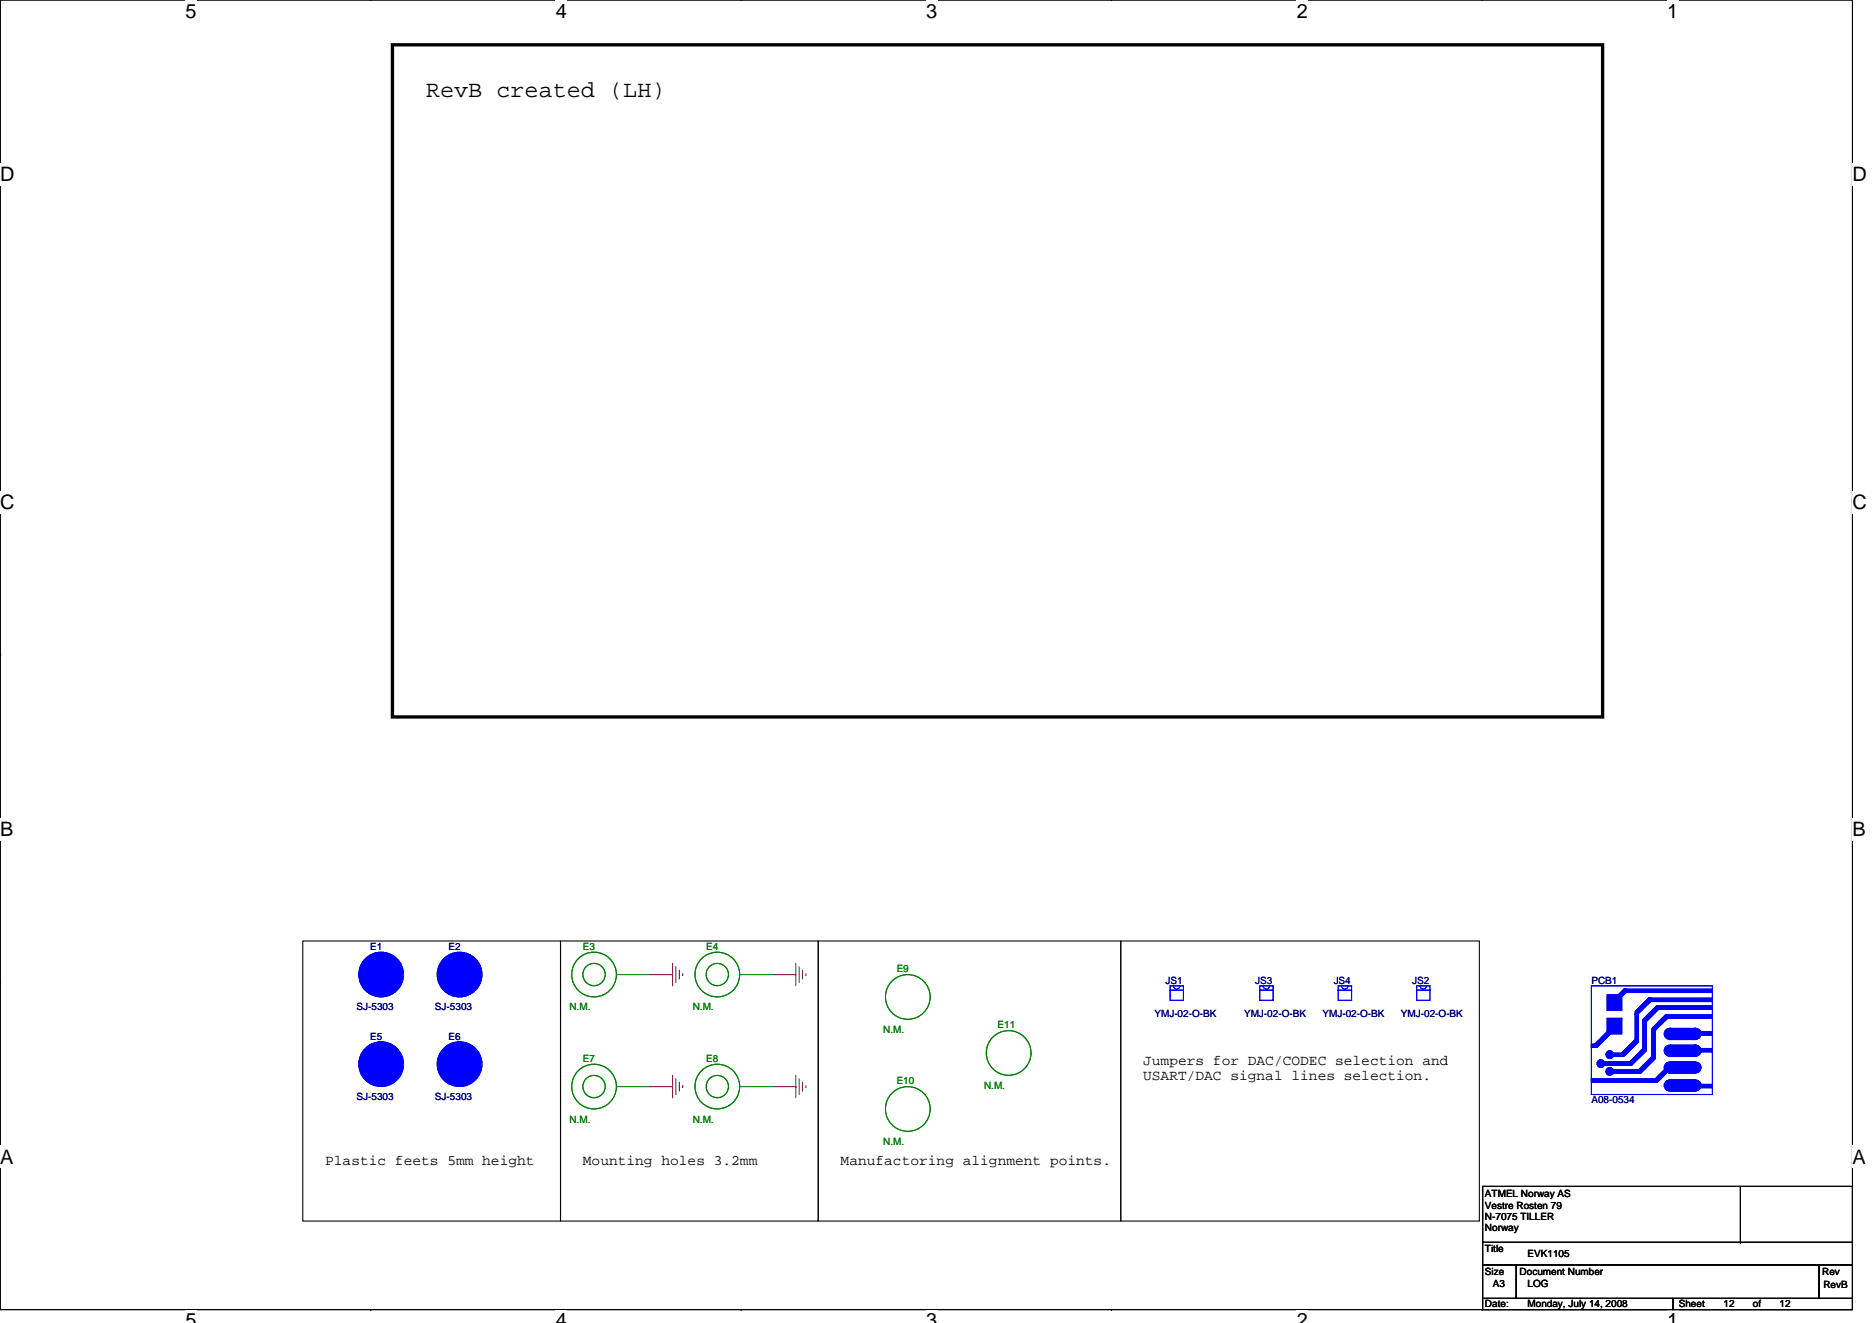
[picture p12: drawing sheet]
<svg xmlns="http://www.w3.org/2000/svg" width="297mm" height="210mm" viewBox="0 0 297 210" stroke-linecap="round" stroke-linejoin="round" font-family="sans-serif">
<path d="M0 0h293.9v207.9h-293.9z" fill="none" stroke="#000" stroke-width=".17"/>
<g fill="#fff">
<path d="M29.4 0h1.8v3.5h-1.8z"/>
<path d="M29.4 207.9h1.8v2h-1.8z"/>
</g>
<path d="M58.8 0h.1M58.8 207.9h.1" fill="none" stroke="#000" stroke-width=".17"/>
<g fill="#fff">
<path d="M88.2 0h1.8v3.5h-1.8z"/>
<path d="M88.2 207.9h1.8v2h-1.8z"/>
</g>
<path d="M117.6 0h.1M117.6 207.9h.1" fill="none" stroke="#000" stroke-width=".17"/>
<g fill="#fff">
<path d="M147 0h1.7v3.5h-1.7z"/>
<path d="M147 207.9h1.7v2h-1.7z"/>
</g>
<path d="M176.4 0h.1M176.4 207.9h.1" fill="none" stroke="#000" stroke-width=".17"/>
<g fill="#fff">
<path d="M205.8 0h1.7v3.5h-1.7z"/>
<path d="M205.8 207.9h1.7v2h-1.7z"/>
</g>
<path d="M235.2 0h.1M235.2 207.9h.1" fill="none" stroke="#000" stroke-width=".17"/>
<g fill="#fff">
<path d="M264.5 0h1.8v3.5h-1.8z"/>
<path d="M264.5 207.9h1.8v2h-1.8z"/>
<path d="M0 26h2.3v3.5h-2.3z"/>
<path d="M293.9 26h2.3v3.5h-2.3z"/>
<path d="M0 77.9h2.3v3.5h-2.3z"/>
<path d="M293.9 77.9h2.3v3.5h-2.3z"/>
</g>
<path d="M0 52h.1M293.9 52h.1" fill="none" stroke="#000" stroke-width=".17"/>
<g fill="#fff">
<path d="M0 129.9h2.1v3.5h-2.1z"/>
<path d="M293.9 129.9h2.1v3.5h-2.1z"/>
</g>
<path d="M0 103.9h.1M293.9 103.9h.1" fill="none" stroke="#000" stroke-width=".17"/>
<path d="M0 103.9h.1" fill="none" stroke="#000" stroke-width=".16"/>
<g fill="#fff">
<path d="M0 181.9h2.2v3.5h-2.2z"/>
<path d="M293.9 181.9h2.2v3.5h-2.2z"/>
</g>
<g fill="none" stroke="#000" stroke-width=".17">
<path d="M0 155.9h.1M48 149.4h40.9v44.4h-40.9zM88.9 149.4h40.9v44.4h-40.9zM129.8 149.4h48v44.4h-48zM177.8 149.4h56.9v44.4h-56.9zM293.9 155.9h.1M235.3 188.3h58.6v8.9h-58.6zM235.3 197.2h58.6v3.5h-58.6zM276.2 197.2h.1M276.2 188.3v8.9M235.3 200.7h5.3v5.4h-5.3zM235.3 206.1h30.2v1.8h-30.2z"/>
<path d="M240.6 200.7h48v5.4h-48zM265.5 206.1h28.4v1.8h-28.4zM288.6 200.7h5.3v5.4h-5.3z"/>
</g>
<path d="M103.2 154.7h3.5M122.7 154.7h3.6M103.2 172.5h3.5M122.7 172.5h3.6M126.3 172.5h.1" fill="none" stroke="#800040" stroke-width=".17"/>
<g fill="none" stroke="#f00" stroke-width=".17">
<path d="M64 154.7h.1M76.5 154.7h.1M106.7 152.9v3.6M107.2 153.4v2.5M107.8 154v1.4M108.3 154.5v.4M126.3 152.9v3.6M126.8 153.4v2.5M127.3 154v1.4M127.9 154.5v.4M64 168.9h.1M76.5 168.9h.1"/>
<path d="M106.7 170.7v3.5M107.2 171.2v2.5M107.8 171.7v1.5M108.3 172.3h.1M108.3 172.3v.3M126.3 170.7v3.5M126.8 171.2v2.5M127.3 171.7v1.5M127.9 172.3v.3"/>
</g>
<path d="M62.3 7.1h192v106.7h-192z" fill="none" stroke="#000" stroke-width=".53"/>
<g fill="none" stroke="#008000" stroke-width=".17">
<path d="M97.8 154.7h5.4M117.4 154.7h5.3M147.6 158.2h.1M97.8 172.5h5.4M117.4 172.5h5.3M147.6 176h.1M163.6 167.1h.1"/>
<circle cx="94.3" cy="154.7" r="3.5"/>
<circle cx="94.3" cy="154.7" r="1.77"/>
<circle cx="113.8" cy="154.7" r="3.5"/>
<circle cx="113.8" cy="154.7" r="1.77"/>
<circle cx="144" cy="158.2" r="3.5"/>
<circle cx="94.3" cy="172.5" r="3.5"/>
<circle cx="94.3" cy="172.5" r="1.77"/>
<circle cx="113.8" cy="172.5" r="3.5"/>
<circle cx="113.8" cy="172.5" r="1.77"/>
<circle cx="144" cy="176" r="3.5"/>
<circle cx="160" cy="167.1" r="3.5"/>
</g>
<g fill="none" stroke="#00f" stroke-width=".17">
<path d="M185.7 157.2h2.1v1.6h-2.1zM185.7 156.5h2.1v.7h-2.1zM186.2 156.4a.52 .52 0 0 0 .5 .6 .52 .52 0 0 0 .5-.6M199.9 157.2h2.1v1.6h-2.1zM199.9 156.5h2.1v.7h-2.1zM200.4 156.4a.52 .52 0 0 0 .5 .6 .52 .52 0 0 0 .6-.6M212.3 157.2h2.2v1.6h-2.2zM212.3 156.5h2.2v.7h-2.2zM212.9 156.4a.52 .52 0 0 0 .5 .6 .52 .52 0 0 0 .5-.6M224.8 157.2h2.1v1.6h-2.1zM224.8 156.5h2.1v.7h-2.1zM225.3 156.4a.52 .52 0 0 0 .5 .6 .52 .52 0 0 0 .6-.6"/>
<path d="M252.5 156.5h19.2v17.2h-19.2z"/>
</g>
<g fill="#00f" stroke="#00f" stroke-width=".17">
<path d="M262.1 163.6v4.3h.6v-4.3z" fill-rule="evenodd"/>
<path d="M255.7 169.8v.5h4.3v-.5z" fill-rule="evenodd"/>
<path d="M260 169.8l2.1-2.1h.6v.3l-2.4 2.3h-.3z" fill-rule="evenodd"/>
<path d="M267.5 163.7v.6h4.2v-.6z" fill-rule="evenodd"/>
<path d="M260.7 166.4h.5v.4l-2.3 2.3h-.3v-.5z" fill-rule="evenodd"/>
<path d="M260.7 162v4.6h.5v-4.6z" fill-rule="evenodd"/>
<path d="M252.5 165.7v.5h.9v-.5z" fill-rule="evenodd"/>
<path d="M257.3 167.1l2.2-2.1h.5v.4l-2.3 2.3h-.4z" fill-rule="evenodd"/>
<path d="M259.5 160.9v4.3h.5v-4.3z" fill-rule="evenodd"/>
<path d="M264.2 161.1h.6v.3l-2.3 2.3h-.4v-.5z" fill-rule="evenodd"/>
<path d="M262.8 159.7h.6v.3l-2.4 2.3h-.3v-.5z" fill-rule="evenodd"/>
<path d="M261.6 158.4h.5v.4l-2.3 2.3h-.3v-.6z" fill-rule="evenodd"/>
<path d="M264.4 161.1v.5h7.3v-.5z" fill-rule="evenodd"/>
<path d="M263 159.7v.5h8.7v-.5z" fill-rule="evenodd"/>
<path d="M261.6 158.4v.6h10.1v-.6z" fill-rule="evenodd"/>
<path d="M265 163.2v1.8h4v-1.8z" fill-rule="evenodd"/>
<path d="M265 165.9v1.8h4v-1.8z" fill-rule="evenodd"/>
<path d="M265 168.6v1.7h4v-1.7z" fill-rule="evenodd"/>
<path d="M267.5 166.4v.6h4.2v-.6z" fill-rule="evenodd"/>
<path d="M254.5 168.6v.5h4.2v-.5z" fill-rule="evenodd"/>
<path d="M252.5 171.2v.5h10.2v-.5z" fill-rule="evenodd"/>
<path d="M262.7 171.2l2.1-2.1h.5v.3l-2.3 2.3h-.3z" fill-rule="evenodd"/>
<path d="M265 171.4v1.8h4v-1.8z" fill-rule="evenodd"/>
<path d="M267.6 172.1v.5h4.1v-.5z" fill-rule="evenodd"/>
<path d="M255 157.9v2.5h2.3v-2.5z" fill-rule="evenodd"/>
<path d="M255 161.6v2.5h2.3v-2.5z" fill-rule="evenodd"/>
<path d="M255.5 159.1l2.2-2.1h.5v.4l-2.3 2.3h-.4z" fill-rule="evenodd"/>
<path d="M257.7 157v.5h14v-.5z" fill-rule="evenodd"/>
<path d="M253 165.7l2.2-2.1h.5v.3l-2.3 2.3h-.4z" fill-rule="evenodd"/>
<path d="M255.2 167.1v.6h2.3v-.6z" fill-rule="evenodd"/>
<path d="M262.1 163.6v4.3h.6v-4.3z" fill-rule="evenodd"/>
<path d="M255.7 169.8v.5h4.3v-.5z" fill-rule="evenodd"/>
<path d="M260 169.8l2.1-2.1h.6v.3l-2.4 2.3h-.3z" fill-rule="evenodd"/>
<path d="M267.5 163.7v.6h4.2v-.6z" fill-rule="evenodd"/>
<path d="M260.7 166.4h.5v.4l-2.3 2.3h-.3v-.5z" fill-rule="evenodd"/>
<path d="M260.7 162v4.6h.5v-4.6z" fill-rule="evenodd"/>
<path d="M252.5 165.7v.5h.9v-.5z" fill-rule="evenodd"/>
<path d="M257.3 167.1l2.2-2.1h.5v.4l-2.3 2.3h-.4z" fill-rule="evenodd"/>
<path d="M259.5 160.9v4.3h.5v-4.3z" fill-rule="evenodd"/>
<path d="M264.2 161.1h.6v.3l-2.3 2.3h-.4v-.5z" fill-rule="evenodd"/>
<path d="M262.8 159.7h.6v.3l-2.4 2.3h-.3v-.5z" fill-rule="evenodd"/>
<path d="M261.6 158.4h.5v.4l-2.3 2.3h-.3v-.6z" fill-rule="evenodd"/>
<path d="M264.4 161.1v.5h7.3v-.5z" fill-rule="evenodd"/>
<path d="M263 159.7v.5h8.7v-.5z" fill-rule="evenodd"/>
<path d="M261.6 158.4v.6h10.1v-.6z" fill-rule="evenodd"/>
<path d="M265 163.2v1.8h4v-1.8z" fill-rule="evenodd"/>
<path d="M265 165.9v1.8h4v-1.8z" fill-rule="evenodd"/>
<path d="M265 168.6v1.7h4v-1.7z" fill-rule="evenodd"/>
<path d="M267.5 166.4v.6h4.2v-.6z" fill-rule="evenodd"/>
<path d="M254.5 168.6v.5h4.2v-.5z" fill-rule="evenodd"/>
<path d="M252.5 171.2v.5h10.2v-.5z" fill-rule="evenodd"/>
<path d="M262.7 171.2l2.1-2.1h.5v.3l-2.3 2.3h-.3z" fill-rule="evenodd"/>
<path d="M265 171.4v1.8h4v-1.8z" fill-rule="evenodd"/>
<path d="M267.6 172.1v.5h4.1v-.5z" fill-rule="evenodd"/>
<path d="M255 157.9v2.5h2.3v-2.5z" fill-rule="evenodd"/>
<path d="M255 161.6v2.5h2.3v-2.5z" fill-rule="evenodd"/>
<path d="M255.5 159.1l2.2-2.1h.5v.4l-2.3 2.3h-.4z" fill-rule="evenodd"/>
<path d="M257.7 157v.5h14v-.5z" fill-rule="evenodd"/>
<path d="M253 165.7l2.2-2.1h.5v.3l-2.3 2.3h-.4z" fill-rule="evenodd"/>
<path d="M255.2 167.1v.6h2.3v-.6z" fill-rule="evenodd"/>
<circle cx="60.5" cy="168.9" r="3.5"/>
<circle cx="72.9" cy="154.7" r="3.5"/>
<circle cx="60.5" cy="154.7" r="3.5"/>
<circle cx="255.4" cy="170.1" r=".62"/>
<circle cx="254" cy="168.8" r=".62"/>
<circle cx="255.4" cy="167.4" r=".62"/>
<circle cx="269" cy="164.1" r=".88"/>
<circle cx="264.9" cy="164.1" r=".88"/>
<circle cx="269" cy="166.8" r=".88"/>
<circle cx="264.9" cy="166.8" r=".88"/>
<circle cx="264.9" cy="169.4" r=".88"/>
<circle cx="269" cy="169.4" r=".88"/>
<circle cx="264.9" cy="172.3" r=".88"/>
<circle cx="269" cy="172.3" r=".88"/>
<circle cx="72.9" cy="168.9" r="3.5"/>
</g>
<text font-size="3.7" x="67.6" y="15.4">RevB created (LH)</text>
<g font-size="3.2">
<text x="29.4" y="2.8">5</text>
<text x="88.2" y="2.8">4</text>
<text x="147" y="2.8">3</text>
<text x="205.8" y="2.8">2</text>
<text x="264.5" y="2.8">1</text>
<text x="0" y="28.8">D</text>
<text x="293.9" y="28.8">D</text>
<text x="0" y="80.8">C</text>
<text x="293.9" y="80.8">C</text>
<text x="0" y="132.7">B</text>
<text x="293.9" y="132.7">B</text>
<text x="0" y="184.7">A</text>
<text x="293.9" y="184.7">A</text>
<text x="29.4" y="210.7">5</text>
<text x="88.2" y="210.7">4</text>
<text x="147" y="210.7">3</text>
<text x="205.8" y="210.7">2</text>
<text x="264.5" y="210.7">1</text>
</g>
<g font-size="2.3">
<text x="181.4" y="169">Jumpers for DAC/CODEC selection and</text>
<text x="181.4" y="171.5">USART/DAC signal lines selection.</text>
<text x="51.6" y="185">Plastic feets 5mm height</text>
<text x="92.5" y="185">Mounting holes 3.2mm</text>
<text x="133.4" y="185">Manufactoring alignment points.</text>
</g>
<g font-size="1.6" fill="#000080">
<text x="58.7" y="150.8">E1</text>
<text x="71.2" y="150.8">E2</text>
<text x="56.6" y="160.4">SJ-5303</text>
<text x="69" y="160.4">SJ-5303</text>
<text x="183.2" y="161.4">YMJ-02-O-BK</text>
<text x="185" y="156.1">JS1</text>
<text x="197.4" y="161.4">YMJ-02-O-BK</text>
<text x="199.2" y="156.1">JS3</text>
<text x="209.8" y="161.4">YMJ-02-O-BK</text>
<text x="211.6" y="156.1">JS4</text>
<text x="222.3" y="161.4">YMJ-02-O-BK</text>
<text x="224.1" y="156.1">JS2</text>
<text x="252.5" y="156.1">PCB1</text>
<text x="58.7" y="165">E5</text>
<text x="71.2" y="165">E6</text>
<text x="56.6" y="174.6">SJ-5303</text>
<text x="69" y="174.6">SJ-5303</text>
<text x="252.5" y="175.1">A08-0534</text>
</g>
<g font-size="1.6" fill="#008000">
<text x="92.5" y="150.8">E3</text>
<text x="112.1" y="150.8">E4</text>
<text x="142.3" y="154.3">E9</text>
<text x="90.4" y="160.4">N.M.</text>
<text x="109.9" y="160.4">N.M.</text>
<text x="140.1" y="163.9">N.M.</text>
<text x="158.3" y="163.2">E11</text>
<text x="92.5" y="168.6">E7</text>
<text x="112.1" y="168.6">E8</text>
<text x="142.3" y="172.1">E10</text>
<text x="156.1" y="172.8">N.M.</text>
<text x="90.4" y="178.2">N.M.</text>
<text x="109.9" y="178.2">N.M.</text>
<text x="140.1" y="181.7">N.M.</text>
</g>
<g font-size="1.6">
<text x="235.6" y="190.1">ATMEL Norway AS</text>
<text x="235.6" y="191.9">Vestre Rosten 79</text>
<text x="235.6" y="193.7">N-7075 TILLER</text>
<text x="235.6" y="195.5">Norway</text>
<text x="235.6" y="198.8">Title</text>
<text x="235.6" y="202.3">Size</text>
<text x="241.1" y="202.3">Document Number</text>
<text x="242.4" y="199.5">EVK1105</text>
<text x="289.1" y="202.3">Rev</text>
<text x="235.6" y="207.5">Date:</text>
<text x="236.9" y="204.3">A3</text>
<text x="242.4" y="204.3">LOG</text>
<text x="242.4" y="207.5">Monday, July 14, 2008</text>
<text x="266.4" y="207.5">Sheet</text>
<text x="273.5" y="207.5">12</text>
<text x="278.1" y="207.5">of</text>
<text x="282.4" y="207.5">12</text>
<text x="289.3" y="204.5">RevB</text>
</g>
</svg>
